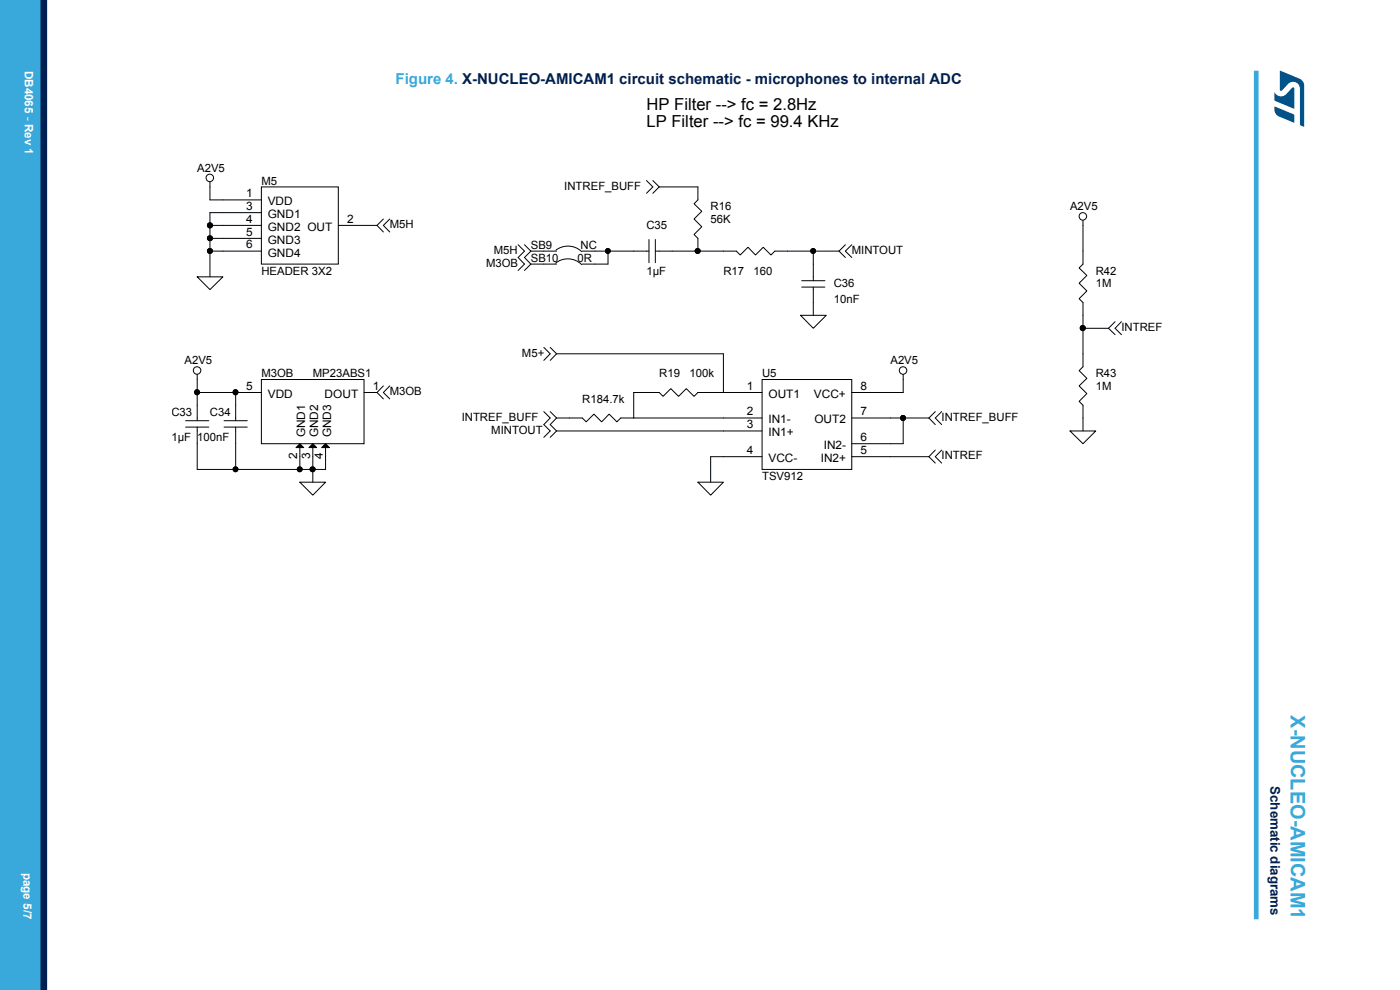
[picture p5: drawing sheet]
<svg xmlns="http://www.w3.org/2000/svg" width="297mm" height="210mm" viewBox="0 0 297 210" stroke-linecap="round" stroke-linejoin="round" font-family="sans-serif">
<g fill="none" stroke="#000" stroke-width=".21">
<path d="M44.5 38.6v3.8h11M55.5 39.7h16.3v16.3h-16.3zM137.1 38.3l1.4 1.4-1.4 1.3M138.5 38.3l1.3 1.4M139.8 39.7h8.3v2.7l-.9 .8 1.7 1.6-1.7 1.7 1.7 1.6-1.7 1.6 .9 .9v2.7M139.8 39.7l-1.3 1.3M41.8 58.7h5.5l-2.8 2.7zM55.5 45.1h-11v13.6M55.5 47.8h-11M55.5 53.3h-11M55.5 50.6h-11M71.8 47.8h8.2"/>
<path d="M80 47.8l1.3 1.4M81.3 46.5l-1.3 1.3M82.7 46.5l-1.4 1.3 1.4 1.4M109.9 51.9l1.4 1.4-1.4 1.3 1.4 1.4-1.4 1.4M111.3 51.9l1.3 1.4M112.6 53.3h5.5M112.6 53.3l-1.3 1.3 1.3 1.4M112.6 56l-1.3 1.4M117.9 55.8a4.1 4.1 0 0 1 5.5 .3M117.9 53.1a4.2 4.2 0 0 1 5.5 .3M118.1 56h-5.5M123.5 53.3h14.2"/>
<path d="M129 53.3v2.7h-5.5M137.7 50.8v4.9M139 53.3h17.2l.8 .8 1.7-1.7 1.6 1.7 1.6-1.7 1.7 1.7 .8-.8h13.6M139 50.8v4.9M170.1 59.5h4.9M172.5 53.3v6.2M178 53.3l1.3 1.3M179.3 51.9l-1.3 1.4M180.7 51.9l-1.4 1.4 1.4 1.3M229.7 46.7v9.3l-.8 .8 1.7 1.6-1.7 1.7 1.7 1.6-1.7 1.7 .8 .8v13.6l-.8 .8 1.7 1.7-1.7 1.6 1.7 1.6-1.7 1.6 .8 .9v5.4M41.8 79.4v9.8M115.4 73.7l1.3 1.3-1.3 1.4"/>
<path d="M116.7 73.7l1.4 1.3M118.1 75h35.4v8.3M118.1 75l-1.4 1.4M169.8 66.9h5.5l-2.8 2.7zM170.1 60.9h4.9M172.5 60.9v6M191.6 79.4v3.9h-10.9M229.7 69.6h5.5M235.2 69.6l1.4 1.4M236.6 68.2l-1.4 1.4M237.9 68.2l-1.3 1.4 1.3 1.4M39.4 90.6h4.9"/>
<path d="M39.4 89.2h4.9M41.8 90.6v9h27.3v-5.5M47.5 90.6h5M47.5 89.2h5M50 83.3v5.9M50 90.6v9M55.5 80.5h21.7v13.6h-21.7zM55.5 83.3h-13.7M63.6 94.1l.8 .8h-1.6zM63.6 94.1v5.5M66.4 94.1l.8 .8h-1.7zM66.4 94.1v8.2"/>
<path d="M69.1 94.1l.8 .8h-1.7zM77.2 83.3h2.8M80 83.3l1.3 1.3M81.3 81.9l-1.3 1.4M82.7 81.9l-1.4 1.4 1.4 1.3M115.4 87.3l1.3 1.4-1.3 1.4 1.3 1.3-1.3 1.4M116.7 87.3l1.4 1.4M118.1 88.7l-1.4 1.4 1.4 1.3M118.1 91.4l-1.4 1.4M161.7 80.5h19v19.1h-19zM161.7 88.7h-30l-.8 .8-1.7-1.7-1.6 1.7-1.6-1.7-1.7 1.7-.8-.8h-5.4M161.7 83.3h-13.6l-.9 .8-1.6-1.7-1.6 1.7-1.7-1.7-1.6 1.7-.9-.8h-5.4v5.4"/>
<path d="M161.7 91.4h-43.6M161.7 96.9h-10.9v5.4M180.7 88.7h16.4M180.7 96.9h16.4M191.6 88.7v5.4h-10.9M197.1 88.7l1.3 1.4M197.1 96.9l1.3 1.3M198.4 87.3l-1.3 1.4M198.4 95.5l-1.3 1.4M199.8 87.3l-1.4 1.4 1.4 1.4M199.8 95.5l-1.4 1.4 1.4 1.3M227 91.4h5.5l-2.8 2.7z"/>
<path d="M63.6 102.3h5.5l-2.7 2.7zM148.1 102.3h5.4l-2.7 2.7z"/>
<circle cx="44.5" cy="37.7" r=".8"/>
<circle cx="44.5" cy="47.8" r=".54"/>
<circle cx="44.5" cy="53.2" r=".53"/>
<circle cx="44.5" cy="50.5" r=".53"/>
<circle cx="129" cy="53.2" r=".52"/>
<circle cx="148" cy="53.2" r=".53"/>
<circle cx="172.5" cy="53.2" r=".52"/>
<circle cx="229.7" cy="45.9" r=".8"/>
<circle cx="41.8" cy="78.6" r=".8"/>
<circle cx="191.6" cy="78.6" r=".8"/>
<circle cx="229.7" cy="69.6" r=".54"/>
<circle cx="41.8" cy="83.2" r=".53"/>
<circle cx="49.9" cy="83.2" r=".53"/>
<circle cx="50" cy="99.5" r=".52"/>
<circle cx="63.6" cy="99.5" r=".52"/>
<circle cx="66.3" cy="99.5" r=".53"/>
<circle cx="191.6" cy="88.7" r=".53"/>
</g>
<g fill="#000">
<path d="M63.6 94.1l.8 .8h-1.6zM66.4 94.1l.8 .8h-1.7zM69.1 94.1l.8 .8h-1.7z"/>
<circle cx="44.5" cy="47.8" r=".54"/>
<circle cx="44.5" cy="53.2" r=".53"/>
<circle cx="44.5" cy="50.5" r=".53"/>
<circle cx="129" cy="53.2" r=".52"/>
<circle cx="148" cy="53.2" r=".53"/>
<circle cx="172.5" cy="53.2" r=".52"/>
<circle cx="229.7" cy="69.6" r=".54"/>
<circle cx="41.8" cy="83.2" r=".53"/>
<circle cx="49.9" cy="83.2" r=".53"/>
<circle cx="50" cy="99.5" r=".52"/>
<circle cx="63.6" cy="99.5" r=".52"/>
<circle cx="66.3" cy="99.5" r=".53"/>
<circle cx="191.6" cy="88.7" r=".53"/>
</g>
<path d="M266.5 15v180" fill="none" stroke="#39a9dc" stroke-width="1"/>
<g fill="#39a9dc">
<path d="M0 0h8.6v210h-8.6z" fill-rule="evenodd"/>
<path d="M0 0h7.5v210h-7.5z" fill-rule="evenodd"/>
</g>
<path d="M9.3 0v210" fill="none" stroke="#002052" stroke-width="1.4"/>
<g fill="#005288">
<path d="M271.5 15l4.2 1.7a1.59 1.59 0 0 1 1 1.5l-.1 8.7-.8-.4v-7.6a1.45 1.45 0 0 0-.9-1.4 1.45 1.45 0 0 0-1.6 .2l-1.3 1.5h-.4z"/>
<path d="M270.4 22.6l4 1.7 .2 .2v1.4l-.1 .1-3.2-1.3a1.6 1.6 0 0 1-.9-1.5z"/>
<path d="M270.4 19.6a1.54 1.54 0 0 0 2.4 .4l1.3-1.4h.4l.1 4.4-4.2-1.7z"/>
</g>
<text font-size="4.2" fill="#39a9dc" x="273.8" y="151.7" transform="rotate(90 273.8 151.7)">X-NUCLEO-AMICAM1</text>
<g font-size="3.5">
<text x="137.1" y="23.4">HP Filter --&gt; fc = 2.8Hz</text>
<text x="137.1" y="26.9">LP Filter --&gt; fc = 99.4 KHz</text>
</g>
<text font-size="3.2" fill="#39a9dc" x="83.9" y="17.8">Figure 4. X-NUCLEO-AMICAM1 circuit schematic - microphones to internal ADC</text>
<text font-size="2.8" fill="#002052" x="269.5" y="166.8" transform="rotate(90 269.5 166.8)">Schematic diagrams</text>
<g font-size="2.5" fill="#fff">
<text x="5.3" y="15" transform="rotate(90 5.3 15)">DB4065 - Rev 1</text>
<text x="5" y="185.1" transform="rotate(90 5 185.1)">page 5/7</text>
</g>
<g font-size="2.5">
<text x="52.2" y="41.8">1</text>
<text x="52.2" y="44.5">3</text>
<text x="52.2" y="47.2">4</text>
<text x="56.8" y="43.6">VDD</text>
<text x="56.8" y="46.3">GND1</text>
<text x="73.7" y="47.2">2</text>
<text x="52.2" y="50">5</text>
<text x="52.2" y="52.7">6</text>
<text x="56.8" y="49">GND2 OUT</text>
<text x="56.8" y="51.7">GND3</text>
<text x="56.8" y="54.4">GND4</text>
<text x="52.2" y="82.7">5</text>
<text x="79.1" y="82.7">1</text>
<text x="158.4" y="82.7">1</text>
<text x="182.6" y="82.7">8</text>
<text x="56.8" y="84.4">VDD</text>
<text x="68.9" y="84.4">DOUT</text>
<text x="158.4" y="88.1">2</text>
<text x="163" y="89.8">IN1-</text>
<text x="163" y="84.4">OUT1</text>
<text x="172.7" y="84.4">VCC+</text>
<text x="172.8" y="89.8">OUT2</text>
<text x="182.6" y="88.1">7</text>
<text x="64.8" y="92.8" transform="rotate(-90 64.8 92.8)">GND1</text>
<text x="67.5" y="92.8" transform="rotate(-90 67.5 92.8)">GND2</text>
<text x="70.2" y="92.8" transform="rotate(-90 70.2 92.8)">GND3</text>
<text x="158.4" y="90.8">3</text>
<text x="163" y="92.6">IN1+</text>
<text x="174.8" y="95.3">IN2-</text>
<text x="182.6" y="93.5">6</text>
<text x="63" y="97.4" transform="rotate(-90 63 97.4)">2</text>
<text x="65.8" y="97.4" transform="rotate(-90 65.8 97.4)">3</text>
<text x="68.5" y="97.4" transform="rotate(-90 68.5 97.4)">4</text>
<text x="158.4" y="96.3">4</text>
<text x="163" y="98">VCC-</text>
<text x="174.1" y="98">IN2+</text>
<text x="182.6" y="96.3">5</text>
</g>
<g font-size="2.4">
<text x="41.8" y="36.4">A2V5</text>
<text x="55.5" y="39.2">M5</text>
<text x="119.7" y="40.2">INTREF_BUFF</text>
<text x="150.8" y="44.6">R16</text>
<text x="150.8" y="47.3">56K</text>
<text x="227" y="44.6">A2V5</text>
<text x="82.7" y="48.4">M5H</text>
<text x="104.7" y="53.8">M5H</text>
<text x="112.6" y="52.8">SB9</text>
<text x="123.2" y="52.8">NC</text>
<text x="137.1" y="48.7">C35</text>
<text x="180.7" y="53.8">MINTOUT</text>
<text x="55.5" y="58.2">HEADER 3X2</text>
<text x="103.1" y="56.6">M3OB</text>
<text x="112.6" y="55.5">SB10</text>
<text x="122.5" y="55.5">0R</text>
<text x="137.1" y="58.2">1µF</text>
<text x="153.5" y="58.2">R17</text>
<text x="159.9" y="58.2">160</text>
<text x="232.5" y="58.2">R42</text>
<text x="176.9" y="60.9">C36</text>
<text x="176.9" y="64.2">10nF</text>
<text x="232.5" y="60.9">1M</text>
<text x="237.9" y="70.2">INTREF</text>
<text x="39.1" y="77.3">A2V5</text>
<text x="110.7" y="75.7">M5+</text>
<text x="188.9" y="77.3">A2V5</text>
<text x="55.5" y="80">M3OB</text>
<text x="66.4" y="80">MP23ABS1</text>
<text x="82.7" y="83.8">M3OB</text>
<text x="139.8" y="80">R19</text>
<text x="146.3" y="80">100k</text>
<text x="161.7" y="80">U5</text>
<text x="232.5" y="82.7">1M</text>
<text x="232.5" y="80">R43</text>
<text x="36.4" y="88.2">C33</text>
<text x="44.5" y="88.2">C34</text>
<text x="97.9" y="89.3">INTREF_BUFF</text>
<text x="123.5" y="85.5">R184.7k</text>
<text x="199.8" y="89.3">INTREF_BUFF</text>
<text x="36.4" y="93.6">1µF</text>
<text x="41.8" y="93.6">100nF</text>
<text x="104.2" y="92">MINTOUT</text>
<text x="161.7" y="101.8">TSV912</text>
<text x="199.8" y="97.5">INTREF</text>
</g>
</svg>
